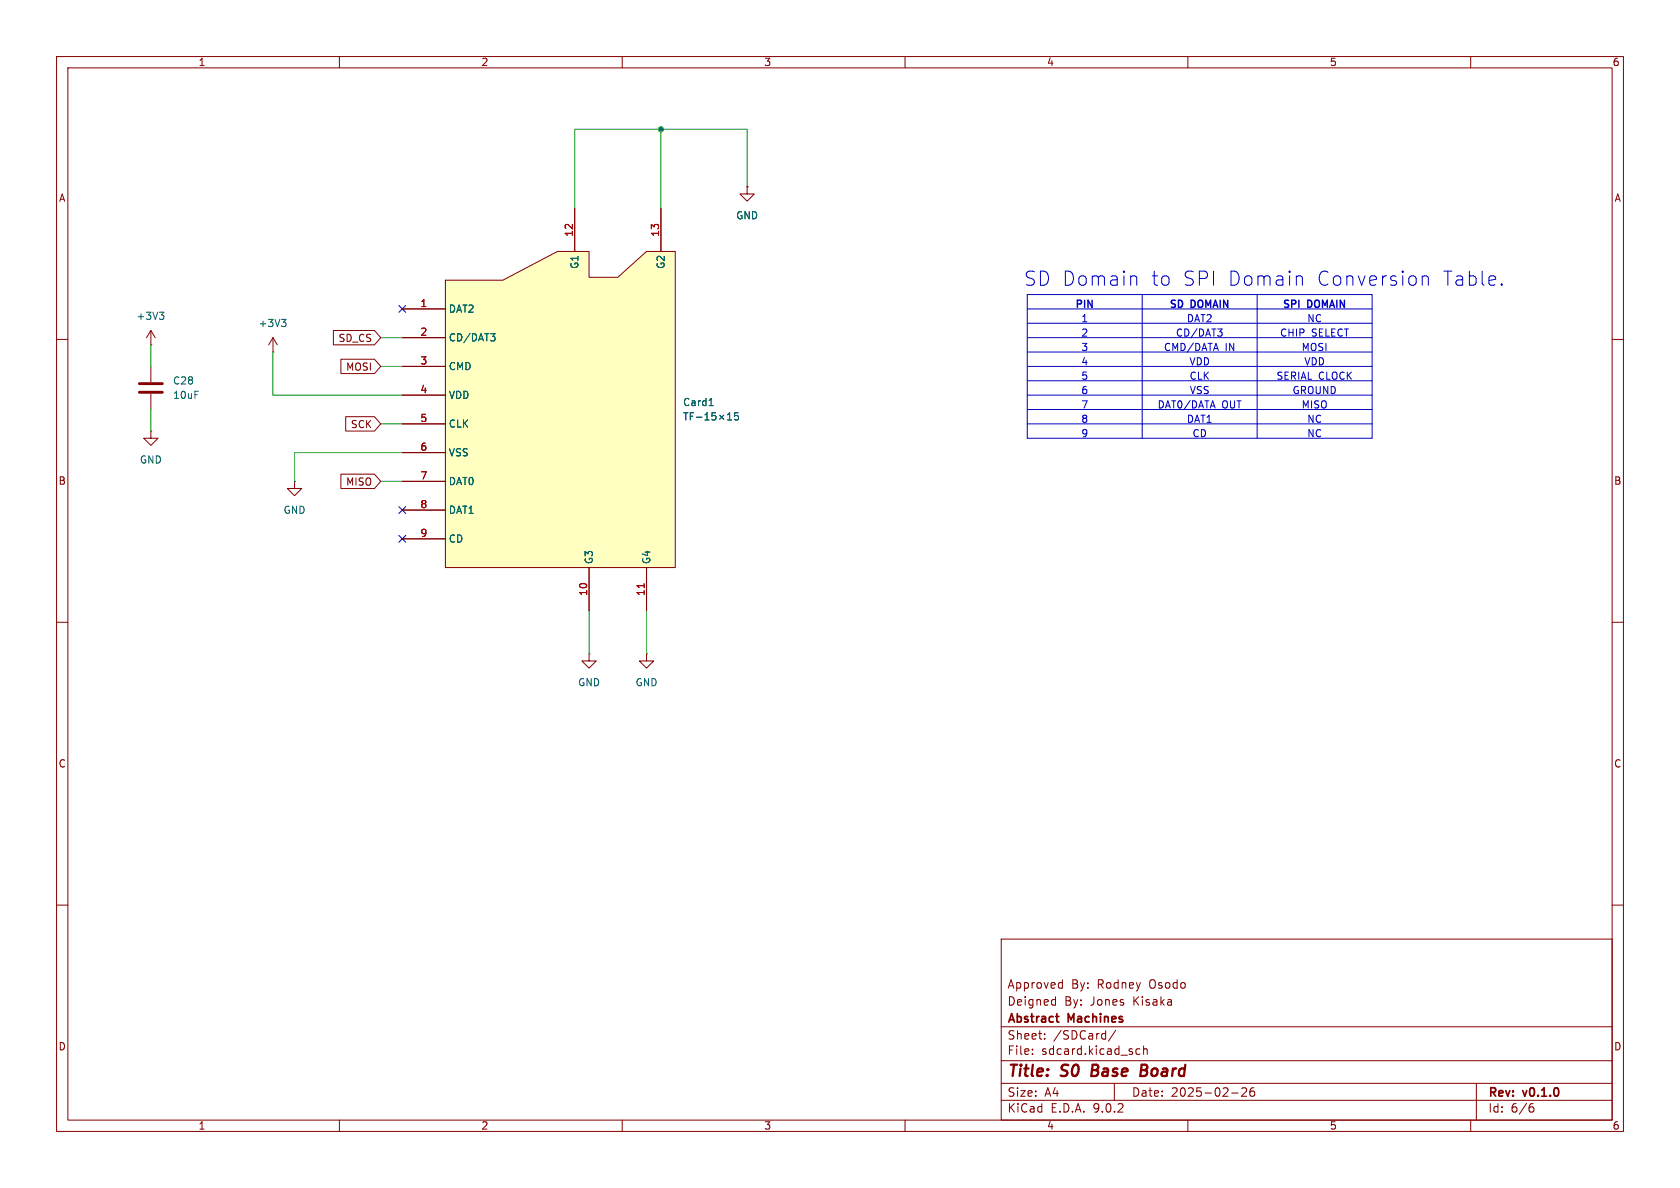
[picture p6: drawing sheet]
<svg xmlns="http://www.w3.org/2000/svg" width="297mm" height="210mm" viewBox="0 0 297 210" stroke-linecap="round" stroke-linejoin="round" font-family="sans-serif">
<g fill="none" stroke="#840000" stroke-width=".18">
<path d="M10 10h277v190h-277zM12 12h273v186h-273zM60 10v2M110 10v2M160 10v2M210 10v2M260 10v2M10 60h2M285 60h2M52.1 85.1v1.3h1.2l-1.2 1.2-1.3-1.2h1.3M52.1 85.1h.1M10 110h2"/>
<path d="M285 110h2M10 160h2M177 166h108v32h-108zM186.2 176.7l.4 .1M186.6 176.2v1.5M186.6 177.6l-.4 .1M187.4 173.7l.4 .1M187.8 173.2v1.5M187.8 174.6l-.4 .1M285 160h2M60 198v2M110 198v2"/>
<path d="M160 198v2M177 194.5h108M177 191.5h108M177 187.5h108M177 181.5h108M182.5 186.3v.1M182.5 185.5v.1M184.7 183.6v.1M184.7 182.8v.1M197 191.5v3M197.2 182.1l-1.2 2M200.8 186.1l.3 .3 .4-.1"/>
<path d="M201.5 185.5l-.4-.1-.3 .3M202.2 185.5l.2-.1 .3 .1 .1 .9M202.2 184.9v1.5M210 198v2M217.7 193.2h1.2M219.5 192.4l.6-.1 .2 .1 .1 .3-.9 1.1h.9M221.7 192.3a.59 .59 0 0 0-.7 .6v.6l.1 .2 .4 .1 .2-.1 .1-.5-.1-.3h-.5l-.2 .3M260 198v2M261 191.5v6.5M270.6 195.7h.4l.2 .3-.1 .5-.5 .1M271 195.1l-.4 .1"/>
</g>
<path d="M193.2 188.2l-.3 2h.8M201.7 189.2h.7M202.4 189.2l.3 .1M202.5 188.2h-.7l-.2 2 1-.1M202.6 189.1l-.2 .1" fill="none" stroke="#840000" stroke-width=".4"/>
<path d="M186.6 179.7h.6M187.1 180.7h.1" fill="none" stroke="#840000" stroke-width=".3"/>
<path d="M78.7 49.5h10.2l9.6-5h5.6v4.5h5.1l5.1-4.5h5.1v55.8h-40.7z" fill="#ffffc2"/>
<g fill="none" stroke="#840000" stroke-width=".18">
<path d="M101.6 36.8v7.7M116.8 36.8v7.7M132.1 33v1.3h1.2l-1.2 1.3-1.3-1.3h1.3M132.1 33h.1M26.7 58.4v2.6M26.7 58.4l-.8 1.3M26.7 58.4l.7 1.3M48.3 59.7l.7 1.3M48.3 59.7l-.8 1.3M48.3 59.7v2.5M58.9 58.4h7.3l1.1 1.3-1.1 1.3h-7.3zM71.1 54.6h7.6"/>
<path d="M71.1 59.7h7.6M78.7 49.5h10.2l9.6-5h5.6v4.5h5.1l5.1-4.5h5.1v55.8h-40.7zM26.7 76.2v1.3h1.2l-1.2 1.2-1.3-1.2h1.3M26.7 76.2h.1M26.7 61h.1M26.7 64.8v2.8M26.7 69.6v2.8M48.3 62.2h.1M60.3 63.5h5.9l1.1 1.3-1.1 1.2h-5.9zM61.1 73.7h5.1l1.1 1.2-1.1 1.3h-5.1zM71.1 64.8h7.6M71.1 69.9h7.6"/>
<path d="M71.1 74.9h7.6M60.3 83.8h5.9l1.1 1.3-1.1 1.3h-5.9zM71.1 80h7.6M71.1 85.1h7.6M71.1 90.2h7.6M71.1 95.3h7.6M104.1 115.6v1.2h1.3l-1.3 1.3-1.2-1.3h1.2M104.1 115.6h.1M104.1 100.3v7.7M114.3 115.6v1.2h1.3l-1.3 1.3-1.3-1.3h1.3M114.3 115.6h.1M114.3 100.3v7.7"/>
</g>
<g fill="none" stroke="#006464" stroke-width=".18">
<path d="M28.2 55.2h.8l-.5 .5M28.7 55.7l.3 .2v.3l-.3 .3M49.8 56.5h.8l-.5 .4M50.3 56.9l.3 .3v.3l-.3 .2M86.7 59h.8l-.4 .5M87.3 59.5l.2 .2v.3l-.2 .3M120.9 73h.7M121.2 73v1.2M122 73.6h.5M122.6 73h-.6v1.2M123.1 73.8h1M124.6 74.2h.8"/>
<path d="M124.6 73.3l.4-.3v1.2M125.4 71.7h.7M126.5 73h-.6l-.1 .6 .2-.1h.4l.2 .2-.1 .4-.2 .1-.5-.1M127.2 73.4l.8 .7M128 73.4l-.8 .7M128.6 74.2h.7M128.6 73.3l.4-.3v1.2M130.5 73h-.6l-.1 .6 .2-.1h.4l.2 .2-.1 .4-.2 .1-.5-.1"/>
</g>
<path d="M113.9 103.2v.7" fill="none" stroke="#a90000" stroke-width=".18"/>
<path d="M24.6 67.8h4.1M24.6 69.3h4.1" fill="none" stroke="#840000" stroke-width=".51"/>
<g fill="none" stroke="#0000c2" stroke-width=".25">
<path d="M191.1 53.2l-.6-.1v1.2M191.7 53.1v1.2M193.1 53.1v1.2l-.8-1.2v1.2M207.8 53.1h-.5l-.2 .1M208.9 53.3l-.6-.2v1.2M211.2 53.3l-.6-.2v1.2M211.8 53.3l.3-.2 .5 .2M213.2 54.3v-1.2l.4 .9 .4-.9v1.2M214.4 54.3l.5-1.2 .4 1.2M215.7 53.1v1.2M217 53.1v1.2l-.7-1.2v1.2M227.8 53.1h-.5l-.2 .1"/>
<path d="M229 53.2l-.6-.1v1.2M229.6 53.1v1.2M231.8 53.3l-.6-.2v1.2M232.5 53.3l.2-.2 .5 .2M233.8 54.3v-1.2l.4 .9 .4-.9v1.2M235.1 54.3l.4-1.2 .4 1.2M236.3 53.1v1.2M237.7 53.1v1.2l-.8-1.2v1.2"/>
</g>
<g fill="none" stroke="#0000c2" stroke-width=".18">
<path d="M181.6 54.6h61M181.6 57.2h61M181.6 59.7h61M181.6 52.1h61v25.4h-61zM200.6 48.8l.4 .3v1.3M201.9 52.1v25.4M215.3 58.2h.8l-.5 .4M215.8 58.6l.3 .3v.3l-.3 .2M222.2 52.1v25.4M229.5 48.8h.4l.3 .3v1.3M251.4 49a.62 .62 0 0 1 1.1 .1v1.3M251.4 48.8v1.6"/>
<path d="M265.5 50.2l.1 .1-.1 .1M265.5 50.2l-.1 .1 .1 .1M265.5 50.2v.2M181.6 62.2h61M181.6 64.8h61M181.6 67.3h61M181.6 69.9h61M181.6 72.4h61M181.6 74.9h61"/>
</g>
<path d="M116.8 22.9v13.9M132.1 33v-10.1h-30.5v13.9M67.3 59.7h3.8M26.7 61v3.8M26.7 72.4v3.8M48.3 62.2v7.7h22.8M67.3 74.9h3.8M67.3 64.8h3.8M67.3 85.1h3.8M71.1 80h-19v5.1M104.1 108v7.6M114.3 108v7.6" fill="none" stroke="#009600" stroke-width=".18"/>
<path d="M70.5 54l1.2 1.2M71.7 54l-1.2 1.2M70.5 89.6l1.2 1.2M70.5 94.6l1.2 1.3M71.7 89.6l-1.2 1.2M71.7 94.6l-1.2 1.3" fill="none" stroke="#000084" stroke-width=".18"/>
<circle cx="116.8" cy="22.9" r=".46" fill="#009600" stroke="#009600" stroke-width=".18"/>
<g font-size="3.5" fill="#0000c2">
<text x="181" y="50.8">SD Domain</text>
<text x="203.4" y="50.8">to</text>
<text x="208.9" y="50.8">SPI Domain</text>
<text x="232.6" y="50.8">Conversion</text>
<text x="254.8" y="50.8">Table.</text>
</g>
<g font-size="2.8" fill="#840000">
<text x="178" y="190.9">Title:</text>
<text x="187.7" y="190.9">S0</text>
<text x="193.8" y="190.9">Base</text>
<text x="203.3" y="190.9">Board</text>
</g>
<g font-size="2.1" fill="#840000">
<text x="178" y="178">Deigned</text>
<text x="178" y="175">Approved</text>
<text x="188.2" y="178">By:</text>
<text x="189.4" y="175">By:</text>
<text x="192.8" y="178">Jones</text>
<text x="194" y="175">Rodney</text>
<text x="200.5" y="178">Kisaka</text>
<text x="203.3" y="175">Osodo</text>
<text x="178" y="184">Sheet:</text>
<text x="178" y="181.2">Abstract</text>
<text x="186.2" y="184">/SDCard/</text>
<text x="188.9" y="181.2">Machines</text>
<text x="178" y="186.7">File:</text>
<text x="184.1" y="186.7">sdcard.kicad_sch</text>
<text x="178" y="196.9">KiCad</text>
<text x="178" y="194.1">Size:</text>
<text x="184.7" y="194.1">A4</text>
<text x="185.7" y="196.9">E.D.A.</text>
<text x="193.3" y="196.9">9.0.2</text>
<text x="200" y="194.1">Date:</text>
<text x="207" y="194.1">2025-02-26</text>
<text x="263" y="194.3">Rev:</text>
<text x="263" y="196.9">Id:</text>
<text x="267.1" y="196.9">6/6</text>
<text x="269.4" y="194.3">v0.1.0</text>
</g>
<g font-size="1.8" fill="#840000">
<text x="35" y="11.9">1</text>
<text x="85" y="11.9">2</text>
<text x="135" y="11.9">3</text>
<text x="185" y="11.9">4</text>
<text x="235" y="11.9">5</text>
<text x="285" y="11.9">6</text>
<text x="10.3" y="35.9">A</text>
<text x="285.3" y="35.9">A</text>
<text x="59.8" y="60.6">SD_CS</text>
<text x="61.1" y="65.7">MOSI</text>
<text x="61.9" y="75.9">SCK</text>
<text x="10.3" y="85.9">B</text>
<text x="61.1" y="86">MISO</text>
<text x="285.3" y="85.9">B</text>
<text x="10.3" y="135.9">C</text>
<text x="285.3" y="135.9">C</text>
<text x="10.3" y="185.9">D</text>
<text x="285.3" y="185.9">D</text>
<text x="35" y="199.9">1</text>
<text x="85" y="199.9">2</text>
<text x="135" y="199.9">3</text>
<text x="185" y="199.9">4</text>
<text x="235" y="199.9">5</text>
<text x="285" y="199.9">6</text>
</g>
<g font-size="1.8" fill="#a90000">
<text x="101.3" y="42" transform="rotate(-90 101.3 42)">12</text>
<text x="116.6" y="42" transform="rotate(-90 116.6 42)">13</text>
<text x="74.2" y="54.4">1</text>
<text x="74.2" y="59.4">2</text>
<text x="74.2" y="64.5">3</text>
<text x="74.2" y="69.6">4</text>
<text x="74.2" y="74.7">5</text>
<text x="74.2" y="79.8">6</text>
<text x="74.2" y="84.8">7</text>
<text x="74.2" y="89.9">8</text>
<text x="74.2" y="95">9</text>
<text x="103.9" y="105.5" transform="rotate(-90 103.9 105.5)">10</text>
<text x="114" y="105.5" transform="rotate(-90 114 105.5)">11</text>
</g>
<g font-size="1.8" fill="#006464">
<text x="130" y="39">GND</text>
<text x="102.5" y="47.6" transform="rotate(-90 102.5 47.6)">G1</text>
<text x="117.7" y="47.6" transform="rotate(-90 117.7 47.6)">G2</text>
<text x="24" y="56.7">+3V3</text>
<text x="45.6" y="58">+3V3</text>
<text x="79.2" y="55.5">DAT2</text>
<text x="79.2" y="60.6">CD/DAT3</text>
<text x="79.2" y="65.6">CMD</text>
<text x="30.5" y="68.2">C28</text>
<text x="30.5" y="70.7">10uF</text>
<text x="79.2" y="70.7">VDD</text>
<text x="120.7" y="72">Card1</text>
<text x="79.2" y="75.8">CLK</text>
<text x="24.6" y="82.1">GND</text>
<text x="79.2" y="80.9">VSS</text>
<text x="79.2" y="86">DAT0</text>
<text x="50" y="91">GND</text>
<text x="79.2" y="91">DAT1</text>
<text x="79.2" y="96.1">CD</text>
<text x="105" y="99.8" transform="rotate(-90 105 99.8)">G3</text>
<text x="115.2" y="99.8" transform="rotate(-90 115.2 99.8)">G4</text>
<text x="102.1" y="121.5">GND</text>
<text x="112.3" y="121.5">GND</text>
</g>
<g font-size="1.8" fill="#0000c2">
<text x="189.9" y="55.1">PIN</text>
<text x="191.1" y="57.3">1</text>
<text x="191.1" y="59.8">2</text>
<text x="206.6" y="55.1">SD</text>
<text x="207.8" y="59.8">CD/DAT3</text>
<text x="209.7" y="57.3">DAT2</text>
<text x="210.5" y="55.1">DOMAIN</text>
<text x="226.2" y="59.8">CHIP</text>
<text x="226.6" y="55.1">SPI</text>
<text x="231" y="57.3">NC</text>
<text x="231.2" y="55.1">DOMAIN</text>
<text x="231.8" y="59.8">SELECT</text>
<text x="191.1" y="62.4">3</text>
<text x="191.1" y="64.9">4</text>
<text x="205.7" y="62.4">CMD/DATA</text>
<text x="210.2" y="64.9">VDD</text>
<text x="216.6" y="62.4">IN</text>
<text x="230" y="62.4">MOSI</text>
<text x="230.5" y="64.9">VDD</text>
<text x="191.1" y="67.4">5</text>
<text x="191.1" y="70">6</text>
<text x="210.2" y="67.4">CLK</text>
<text x="210.2" y="70">VSS</text>
<text x="225.6" y="67.4">SERIAL CLOCK</text>
<text x="228.4" y="70">GROUND</text>
<text x="191.1" y="72.5">7</text>
<text x="191.1" y="75.1">8</text>
<text x="191.1" y="77.6">9</text>
<text x="204.5" y="72.5">DAT0/DATA</text>
<text x="209.7" y="75.1">DAT1</text>
<text x="210.7" y="77.6">CD</text>
<text x="216" y="72.5">OUT</text>
<text x="230" y="72.5">MISO</text>
<text x="231" y="75.1">NC</text>
<text x="231" y="77.6">NC</text>
</g>
</svg>
